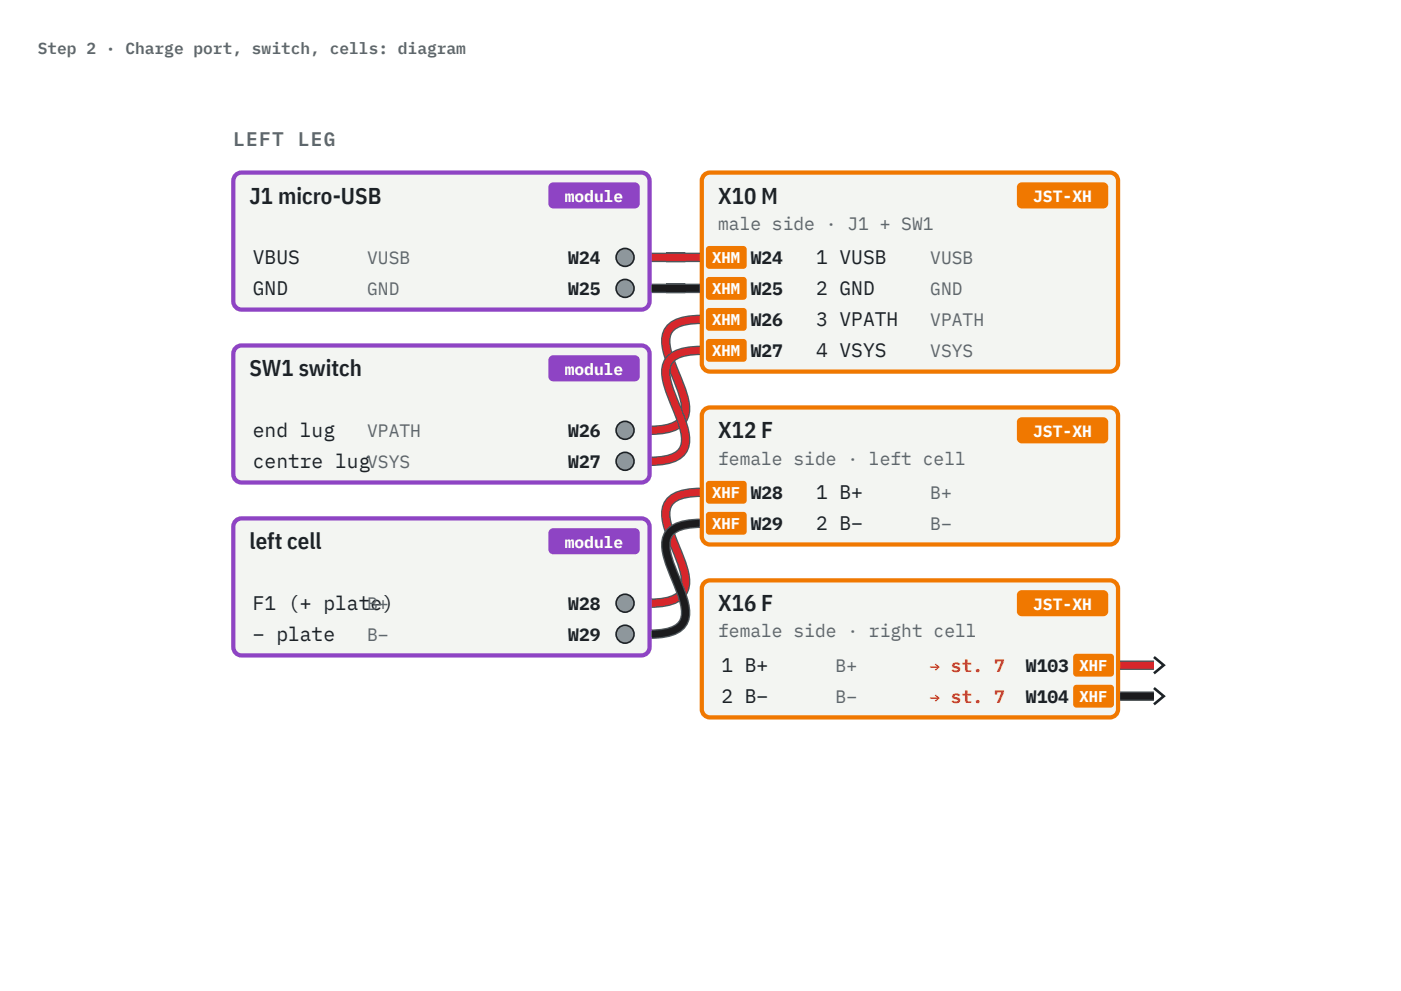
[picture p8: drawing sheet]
<svg xmlns="http://www.w3.org/2000/svg" width="297mm" height="210mm" viewBox="0 0 297 210" stroke-linecap="round" stroke-linejoin="round" font-family="sans-serif">
<path d="M137.7 54.6h11.1M137.7 61.2h11.1M148.8 67.8a9.2 9.2 0 0 0-6.6 1.7 4.6 4.6 0 0 0-.9 4.4l.8 2.7 1.8 4.4a14.7 14.7 0 0 1 1.4 6.6 4.1 4.1 0 0 1-3.4 3.2l-1.8 .4-2.4 .1M148.8 74.3a9.2 9.2 0 0 0-6.6 1.8 4.6 4.6 0 0 0-.9 4.3l.8 2.8 1.8 4.4a14.7 14.7 0 0 1 1.4 6.6 4.1 4.1 0 0 1-3.4 3.2l-1.8 .4-2.4 .1M148.8 104.4a9.2 9.2 0 0 0-6.6 1.8 4.6 4.6 0 0 0-.9 4.3l.8 2.8 1.8 4.4a14.7 14.7 0 0 1 1.4 6.6 4.1 4.1 0 0 1-3.4 3.2l-1.8 .4-2.4 .1M148.8 111a9.2 9.2 0 0 0-6.6 1.8 4.6 4.6 0 0 0-.9 4.3l.8 2.8 1.8 4.4a14.7 14.7 0 0 1 1.4 6.6 4.1 4.1 0 0 1-3.4 3.2l-1.8 .3-2.4 .2M237 141.1h7.7M237 147.7h7.7" fill="none" stroke="#4c555b" stroke-width="2" stroke-linecap="butt"/>
<path d="M137.7 54.6h11.1M148.8 67.8a9.2 9.2 0 0 0-6.6 1.7 4.6 4.6 0 0 0-.9 4.4l.8 2.7 1.8 4.4a14.7 14.7 0 0 1 1.4 6.6 4.1 4.1 0 0 1-3.4 3.2l-1.8 .4-2.4 .1M148.8 74.3a9.2 9.2 0 0 0-6.6 1.8 4.6 4.6 0 0 0-.9 4.3l.8 2.8 1.8 4.4a14.7 14.7 0 0 1 1.4 6.6 4.1 4.1 0 0 1-3.4 3.2l-1.8 .4-2.4 .1M148.8 104.4a9.2 9.2 0 0 0-6.6 1.8 4.6 4.6 0 0 0-.9 4.3l.8 2.8 1.8 4.4a14.7 14.7 0 0 1 1.4 6.6 4.1 4.1 0 0 1-3.4 3.2l-1.8 .4-2.4 .1M237 141.1h7.7" fill="none" stroke="#d7262b" stroke-width="1.5" stroke-linecap="butt"/>
<path d="M137.7 61.2h11.1M148.8 111a9.2 9.2 0 0 0-6.6 1.8 4.6 4.6 0 0 0-.9 4.3l.8 2.8 1.8 4.4a14.7 14.7 0 0 1 1.4 6.6 4.1 4.1 0 0 1-3.4 3.2l-1.8 .3-2.4 .2M237 147.7h7.7" fill="none" stroke="#1b1b1d" stroke-width="1.5" stroke-linecap="butt"/>
<path d="M244.7 139.4l2 1.7-2 1.8M244.7 146l2 1.7-2 1.7" fill="none" stroke="#1d2226" stroke-width=".55"/>
<path d="M50 37.1l.7-.4 .5-.1h84.8a1.73 1.73 0 0 1 1.7 1.7v25.7a1.73 1.73 0 0 1-1.7 1.7h-84.8a1.73 1.73 0 0 1-1.7-1.7v-25.7v-.4z" fill="#f3f5f2"/>
<path d="M50 37.1l.7-.4 .5-.1h84.8a1.73 1.73 0 0 1 1.7 1.7v25.7a1.73 1.73 0 0 1-1.7 1.7h-84.8a1.73 1.73 0 0 1-1.7-1.7v-25.7v-.4z" fill="none" stroke="#8e44c4" stroke-width=".9" stroke-linecap="butt"/>
<path d="M116.7 38.9l.6-.2h17.3a1.04 1.04 0 0 1 1 1v3.5a1.04 1.04 0 0 1-1 1h-17.3a1.04 1.04 0 0 1-1-1v-3.5z" fill="#8e44c4"/>
<path d="M50 73.8l.7-.4 .5-.1h84.8a1.73 1.73 0 0 1 1.7 1.7v25.6a1.73 1.73 0 0 1-1.7 1.8h-84.8a1.73 1.73 0 0 1-1.7-1.8v-25.6v-.4z" fill="#f3f5f2"/>
<path d="M50 73.8l.7-.4 .5-.1h84.8a1.73 1.73 0 0 1 1.7 1.7v25.6a1.73 1.73 0 0 1-1.7 1.8h-84.8a1.73 1.73 0 0 1-1.7-1.8v-25.6v-.4z" fill="none" stroke="#8e44c4" stroke-width=".9" stroke-linecap="butt"/>
<path d="M116.7 75.6l.6-.2h17.3a1.04 1.04 0 0 1 1 1v3.5a1.04 1.04 0 0 1-1 1h-17.3a1.04 1.04 0 0 1-1-1v-3.5z" fill="#8e44c4"/>
<path d="M50 110.5l.7-.5h.5h84.8a1.73 1.73 0 0 1 1.7 1.7v25.6a1.73 1.73 0 0 1-1.7 1.8h-84.8a1.73 1.73 0 0 1-1.7-1.8v-25.6v-.4z" fill="#f3f5f2"/>
<path d="M50 110.5l.7-.5h.5h84.8a1.73 1.73 0 0 1 1.7 1.7v25.6a1.73 1.73 0 0 1-1.7 1.8h-84.8a1.73 1.73 0 0 1-1.7-1.8v-25.6v-.4z" fill="none" stroke="#8e44c4" stroke-width=".9" stroke-linecap="butt"/>
<path d="M116.7 112.3l.6-.2h17.3a1.04 1.04 0 0 1 1 1v3.5a1.04 1.04 0 0 1-1 1h-17.3a1.04 1.04 0 0 1-1-1v-3.5z" fill="#8e44c4"/>
<path d="M149.3 37.1l.8-.4 .4-.1h84.8a1.73 1.73 0 0 1 1.7 1.7v38.8a1.73 1.73 0 0 1-1.7 1.7h-84.8a1.73 1.73 0 0 1-1.7-1.7v-38.8l.1-.4z" fill="#f3f5f2"/>
<path d="M149.3 37.1l.8-.4 .4-.1h84.8a1.73 1.73 0 0 1 1.7 1.7v38.8a1.73 1.73 0 0 1-1.7 1.7h-84.8a1.73 1.73 0 0 1-1.7-1.7v-38.8l.1-.4z" fill="none" stroke="#f07800" stroke-width=".9" stroke-linecap="butt"/>
<path d="M216 38.9l.6-.2h17.3a1.04 1.04 0 0 1 1.1 1v3.5a1.04 1.04 0 0 1-1.1 1h-17.3a1.04 1.04 0 0 1-1-1v-3.5z" fill="#f07800"/>
<path d="M149.3 87l.8-.5h.4h84.8a1.73 1.73 0 0 1 1.7 1.7v25.6a1.73 1.73 0 0 1-1.7 1.7h-84.8a1.73 1.73 0 0 1-1.7-1.7v-25.6l.1-.5z" fill="#f3f5f2"/>
<path d="M149.3 87l.8-.5h.4h84.8a1.73 1.73 0 0 1 1.7 1.7v25.6a1.73 1.73 0 0 1-1.7 1.7h-84.8a1.73 1.73 0 0 1-1.7-1.7v-25.6l.1-.5z" fill="none" stroke="#f07800" stroke-width=".9" stroke-linecap="butt"/>
<path d="M216 88.7l.6-.2h17.3a1.04 1.04 0 0 1 1.1 1.1v3.4a1.04 1.04 0 0 1-1.1 1.1h-17.3a1.04 1.04 0 0 1-1-1.1v-3.4z" fill="#f07800"/>
<path d="M149.3 123.6l.8-.4 .4-.1h84.8a1.73 1.73 0 0 1 1.7 1.8v25.6a1.73 1.73 0 0 1-1.7 1.7h-84.8a1.73 1.73 0 0 1-1.7-1.7v-25.6l.1-.5z" fill="#f3f5f2"/>
<path d="M149.3 123.6l.8-.4 .4-.1h84.8a1.73 1.73 0 0 1 1.7 1.8v25.6a1.73 1.73 0 0 1-1.7 1.7h-84.8a1.73 1.73 0 0 1-1.7-1.7v-25.6l.1-.5z" fill="none" stroke="#f07800" stroke-width=".9" stroke-linecap="butt"/>
<path d="M215.8 125.6l.8-.4h17.3a1.04 1.04 0 0 1 1.1 1.1v3.4a1.04 1.04 0 0 1-1.1 1.1h-17.3a1.04 1.04 0 0 1-1-1.1v-3.4z" fill="#f07800"/>
<circle cx="132.5" cy="54.6" r="1.9" fill="#8e979c"/>
<circle cx="132.5" cy="54.6" r="1.9" fill="none" stroke="#1d2226" stroke-width=".35"/>
<path d="M149.9 52.4l.5-.2h7.2a.69 .69 0 0 1 .7 .7v3.4a.69 .69 0 0 1-.7 .7h-7.2a.69 .69 0 0 1-.7-.7v-3.4z" fill="#f07800"/>
<circle cx="132.5" cy="61.2" r="1.9" fill="#8e979c"/>
<circle cx="132.5" cy="61.2" r="1.9" fill="none" stroke="#1d2226" stroke-width=".35"/>
<path d="M149.9 59l.5-.2h7.2a.69 .69 0 0 1 .7 .7v3.4a.69 .69 0 0 1-.7 .7h-7.2a.69 .69 0 0 1-.7-.7v-3.4z" fill="#f07800"/>
<circle cx="132.5" cy="91.3" r="1.9" fill="#8e979c"/>
<circle cx="132.5" cy="91.3" r="1.9" fill="none" stroke="#1d2226" stroke-width=".35"/>
<path d="M149.9 65.5l.5-.2h7.2a.69 .69 0 0 1 .7 .7v3.5a.69 .69 0 0 1-.7 .7h-7.2a.69 .69 0 0 1-.7-.7v-3.5z" fill="#f07800"/>
<circle cx="132.5" cy="97.9" r="1.9" fill="#8e979c"/>
<circle cx="132.5" cy="97.9" r="1.9" fill="none" stroke="#1d2226" stroke-width=".35"/>
<path d="M149.9 72.1l.5-.2h7.2a.69 .69 0 0 1 .7 .7v3.5a.69 .69 0 0 1-.7 .7h-7.2a.69 .69 0 0 1-.7-.7v-3.5z" fill="#f07800"/>
<circle cx="132.5" cy="128" r="1.9" fill="#8e979c"/>
<circle cx="132.5" cy="128" r="1.9" fill="none" stroke="#1d2226" stroke-width=".35"/>
<path d="M149.9 102.2l.5-.2h7.2a.69 .69 0 0 1 .7 .7v3.5a.69 .69 0 0 1-.7 .7h-7.2a.69 .69 0 0 1-.7-.7v-3.5z" fill="#f07800"/>
<circle cx="132.5" cy="134.6" r="1.9" fill="#8e979c"/>
<circle cx="132.5" cy="134.6" r="1.9" fill="none" stroke="#1d2226" stroke-width=".35"/>
<g fill="#f07800">
<path d="M149.9 108.8l.5-.2h7.2a.69 .69 0 0 1 .7 .7v3.5a.69 .69 0 0 1-.7 .6h-7.2a.69 .69 0 0 1-.7-.6v-3.5z"/>
<path d="M227.7 138.9l.5-.2h7.3a.69 .69 0 0 1 .7 .7v3.5a.69 .69 0 0 1-.7 .7h-7.3a.69 .69 0 0 1-.7-.7v-3.5z"/>
<path d="M227.7 145.5l.5-.2h7.3a.69 .69 0 0 1 .7 .7v3.4a.69 .69 0 0 1-.7 .7h-7.3a.69 .69 0 0 1-.7-.7v-3.4z"/>
</g>
<g font-size="4.8" fill="#1d2226">
<text x="52.9" y="43.2">J1 micro-USB</text>
<text x="152.3" y="43.2">X10 M</text>
<text x="52.9" y="79.9">SW1 switch</text>
<text x="152.3" y="93">X12 F</text>
<text x="52.9" y="116.6">left cell</text>
<text x="152.3" y="129.7">X16 F</text>
</g>
<g font-size="4.2" fill="#5e676d">
<text x="49.5" y="31.1">l e f t</text>
<text x="63.2" y="31.1">l e g</text>
</g>
<g font-size="4.2" fill="#1d2226">
<text x="53.6" y="56">VBUS</text>
<text x="173" y="56">1 VUSB</text>
<text x="53.6" y="62.6">GND</text>
<text x="173" y="62.6">2 GND</text>
<text x="173" y="69.1">3 VPATH</text>
<text x="173" y="75.7">4 VSYS</text>
<text x="53.6" y="92.7">end lug</text>
<text x="53.6" y="99.3">centre lugVSYS</text>
<text x="173" y="105.8">1 B+</text>
<text x="173" y="112.4">2 B−</text>
<text x="53.6" y="129.4">F1 (+ plate)</text>
<text x="53.6" y="135.9">− plate</text>
<text x="152.9" y="142.5">1 B+</text>
<text x="152.9" y="149.1">2 B−</text>
</g>
<g font-size="3.8" fill="#5e676d">
<text x="152.3" y="48.7">male side · J1 + SW1</text>
<text x="77.8" y="56">VUSB</text>
<text x="197.2" y="56">VUSB</text>
<text x="77.8" y="62.6">GND</text>
<text x="197.2" y="62.6">GND</text>
<text x="197.2" y="69.1">VPATH</text>
<text x="197.2" y="75.7">VSYS</text>
<text x="77.8" y="92.7">VPATH</text>
<text x="152.3" y="98.6">female side · left cell</text>
<text x="197.2" y="105.8">B+</text>
<text x="197.2" y="112.4">B−</text>
<text x="77.8" y="129.4">B+</text>
<text x="77.8" y="135.9">B−</text>
<text x="152.3" y="135.2">female side · right cell</text>
<text x="177.2" y="142.5">B+</text>
<text x="177.2" y="149.1">B−</text>
</g>
<g font-size="3.8" fill="#1d2226">
<text x="120.5" y="56">W24</text>
<text x="159.2" y="56">W24</text>
<text x="120.5" y="62.6">W25</text>
<text x="159.2" y="62.6">W25</text>
<text x="159.2" y="69.1">W26</text>
<text x="159.2" y="75.7">W27</text>
<text x="120.5" y="92.7">W26</text>
<text x="120.5" y="99.3">W27</text>
<text x="159.2" y="105.8">W28</text>
<text x="159.2" y="112.4">W29</text>
<text x="120.5" y="129.4">W28</text>
<text x="120.5" y="135.9">W29</text>
<text x="217.5" y="142.5">W103</text>
<text x="217.5" y="149.1">W104</text>
</g>
<g font-size="3.8" fill="#c0392b">
<text x="197.2" y="142.5">→ st. 7</text>
<text x="197.2" y="149.1">→ st. 7</text>
</g>
<g font-size="3.5" fill="#fff">
<text x="119.7" y="42.8">module</text>
<text x="219" y="42.8">JST-XH</text>
<text x="119.7" y="79.5">module</text>
<text x="219" y="92.7">JST-XH</text>
<text x="119.7" y="116.2">module</text>
<text x="219" y="129.4">JST-XH</text>
</g>
<text font-size="3.4" fill="#5e676d" x="8" y="11.5">Step 2 · Charge port, switch, cells: diagram</text>
<g font-size="3.3" fill="#fff">
<text x="151" y="55.9">XHM</text>
<text x="151" y="62.4">XHM</text>
<text x="151" y="69">XHM</text>
<text x="151" y="75.6">XHM</text>
<text x="151" y="105.7">XHF</text>
<text x="151" y="112.3">XHF</text>
<text x="228.9" y="142.4">XHF</text>
<text x="228.9" y="149">XHF</text>
</g>
</svg>
